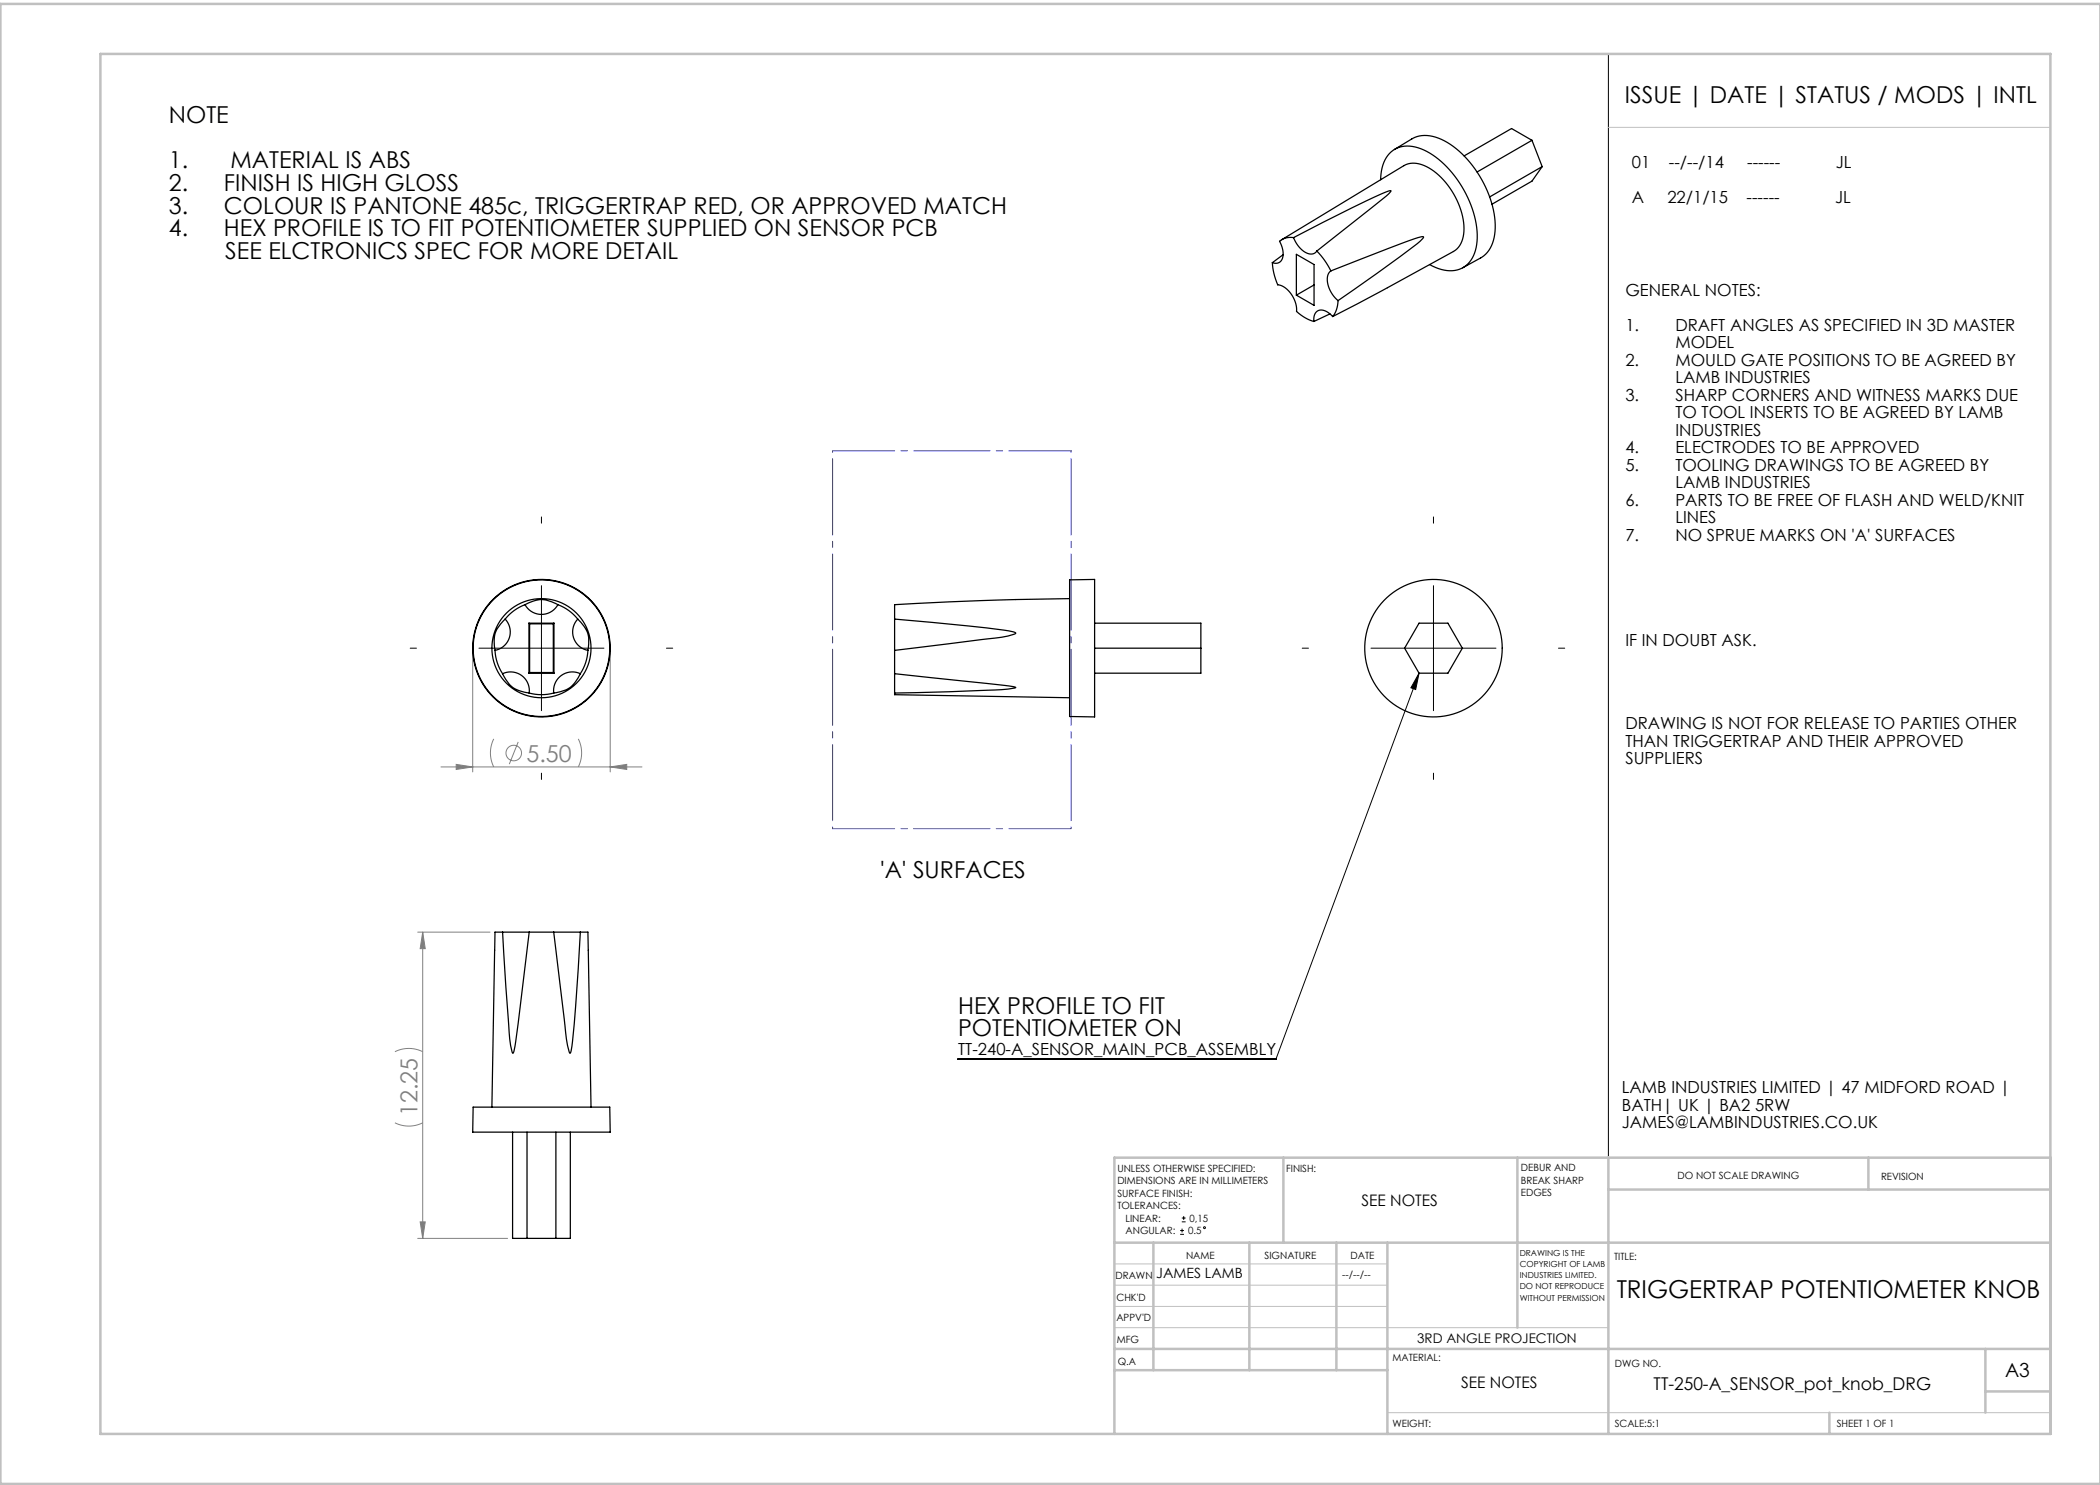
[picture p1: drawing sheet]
<svg xmlns="http://www.w3.org/2000/svg" width="420mm" height="297mm" viewBox="0 0 420 297" stroke-linecap="round" stroke-linejoin="round" font-family="sans-serif">
<g fill="none" stroke="#808080" stroke-width=".2">
<path d="M94.5 130.6v23.8M122 130.6v23.8M88.2 153.4h40.2M91.2 152.9l3.3 .5-3.3 .5zM98.7 147.8a6.3 6.3 0 0 0 0 5.6M103.6 148.4l-1.7 4.4M115.7 147.8a6.3 6.3 0 0 1 0 5.6M122 153.4l3.3-.5v1zM83.5 186.4h14.5M84.5 186.4l.5 3.3h-1zM84.5 186.4v61.3M79 210.3a6.2 6.2 0 0 1 5.5 0"/>
<path d="M79 224.6a6.2 6.2 0 0 0 5.5 0M83.5 247.7h18M84 244.4h1l-.5 3.3z"/>
<circle cx="102.8" cy="150.6" r="1.56"/>
</g>
<g fill="none" stroke="#000" stroke-width=".2">
<path d="M321.7 10.8v220.7M108.3 117.1v25M286.7 117.1v25M95.8 129.6h25M274.2 129.6h25M283.8 134.6l-.7 3.3-.9-.3zM283.8 134.6l-28.6 77.2h-63.6M236 246.9h.8M236 246.1h.8M236.4 244.4h.7M236.4 243.6h.7M236.4 245.7v.8"/>
<path d="M236.7 243.2v.8"/>
<circle cx="240.9" cy="245.5" r=".19"/>
</g>
<path d="M108.3 104.6v-1.2M286.7 104.6v-1.2M83.3 129.6h-1.3M133.3 129.6h1.2M261.7 129.6h-1.3M311.7 129.6h1.2M108.3 154.6v1.3M286.7 154.6v1.3" fill="none" stroke="#000" stroke-width=".2" stroke-dasharray="15.2 1.3 1.3 1.3"/>
<path d="M321.7 25.5h88.4M222.9 257h54.6M222.9 252.8h54.6M222.9 265.5h98.8M222.9 261.3h54.6M277.5 282.5h132.6" fill="none" stroke="#c0c0c0" stroke-width=".2"/>
<g fill="none" stroke="#c0c0c0" stroke-width=".5">
<path d="M20.1 10.8h390v276h-390zM420 .8h-419.9v296h419.9M256.7 231.5v17M303.5 231.5v34M321.7 231.5v55.3M321.7 237.9h88.4M373.7 231.5v6.4M410.1 231.5h-187.2v55.3M222.9 248.5h187.2M230.7 248.5v25.5M249.9 248.5v25.5M267.3 248.5v25.5"/>
<path d="M277.5 248.5v38.3M222.9 274h54.6M222.9 269.8h187.2M397.1 269.8v12.7M397.1 278.3h13M365.9 282.5v4.3"/>
</g>
<path d="M166.5 90.2h47.7M166.5 165.7h47.7" fill="none" stroke="#00f" stroke-width=".2" stroke-dasharray="15.2 1.3 1.3 1.3" stroke-dashoffset="2.8"/>
<path d="M166.5 90.2v75.5M214.2 90.2v75.5" fill="none" stroke="#00f" stroke-width=".2" stroke-dasharray="15.2 1.3 1.3 1.3" stroke-dashoffset="-1.6"/>
<path d="M283.8 134.6l-.7 3.3-.9-.3z" fill="#000"/>
<g fill="#808080">
<path d="M91.2 152.9l3.3 .5-3.3 .5zM122 153.4l3.3-.5v1z"/>
<path d="M84 244.4h1l-.5 3.3zM84.5 186.4l.5 3.3h-1z"/>
</g>
<g fill="none" stroke="#000" stroke-width=".25">
<path d="M276.1 35.9a6.5 6.5 0 0 1 3.3-6.3 7.5 7.5 0 0 1 7.1 1.4 21.4 21.4 0 0 1 8.9 16.6 6.6 6.6 0 0 1-3 6.1 6.9 6.9 0 0 1-6.5-.8M278.9 29.9l3.5-2.1a6.8 6.8 0 0 1 7.1 .7 21.4 21.4 0 0 1 9.5 17.1 6.7 6.7 0 0 1-2.9 6l-3.6 2M306.4 28.1l-11 6.3M306.4 28.1l2 5.2M306.4 28.1l-4.1-2.4-9.5 5.5M308.4 33.3l-10.5 6.1M308.4 33.3l-2 2.9-8 4.6M254.5 52.5a12.8 12.8 0 0 0 1 4.5 5.2 5.2 0 0 1 3.8 4.9v.4a8.7 8.7 0 0 0 3.5 2M256.3 47.9l24.5-14.8a4.9 4.9 0 0 1 5 .5 15.1 15.1 0 0 1 6.9 13.2 4.4 4.4 0 0 1-2 3.5l-14.3 7.9-9.9 5.1M256.6 51l-2.1 1.5M258.7 47.5l14.5-7.3 3.6-1.7 1.4-.4-.9 1.1-13.9 11M258.7 47.5a3.4 3.4 0 0 0-2.8 .8 3.5 3.5 0 0 1 .2 4l-.7 .4-.9-.2"/>
<path d="M258.7 47.5a4.7 4.7 0 0 0 3.6 3.3l.5-.1 .6-.5M259.3 50.9l3.5 2v8.2l-3.5-2.1zM262.8 57l-3.5 2M263.4 50.2a15.5 15.5 0 0 1 2.8 4M266.2 54.2l15.4-6 2-.7 1.1-.1-.2 .3-1 1-3.5 2.6-12.4 8.8M266.2 54.2a3.2 3.2 0 0 0-.2 3.9l.7 1.1 .9 .9M266 62.8l-3.2 1.5M266.5 63.3a2.55 2.55 0 0 0-3.1-1l-.5 .6-.1 1.4M267.6 60.1a5.2 5.2 0 0 1-1.1 3.2M213.9 116l5-.1v27.5l-5-.1zM213.9 119.7l-17.6 .4-17.4 .8v2.9M99 130.1a9.3 9.3 0 0 0 1.5 4.6"/>
<path d="M100.5 134.7a6.7 6.7 0 0 0 2 2.8l.2 .1a7.1 7.1 0 0 0 3.1 1M100.5 134.7a3.8 3.8 0 0 1 5.3 3.9M101 123.8a6.7 6.7 0 0 0-1.9 2.8l-.1 .2a7.1 7.1 0 0 0 0 3.3M101 123.8a3.7 3.7 0 0 1-2 6.3M105 120.9a7 7 0 0 1 3.2-1h.2a6.8 6.8 0 0 1 3.2 1M105 120.9a9.3 9.3 0 0 0-4 2.9M105 120.9a3.7 3.7 0 0 0 6.6 0M105.8 124.6l.1 .2M105.8 124.6h5M105.8 134.6h5M105.8 124.6v10M105.8 138.6a9.3 9.3 0 0 0 4.9 0"/>
<path d="M105.9 124.8h4.8M105.9 134.5l-.1 .1M105.9 134.5h4.8M105.9 124.8v9.7M110.7 134.5l.1 .1M110.7 124.8v9.7M110.8 124.6l-.1 .2M110.8 124.6v10M111.6 120.9a9.3 9.3 0 0 1 3.9 2.9M115.5 123.8a7 7 0 0 1 2 2.8l.1 .2a6.8 6.8 0 0 1 0 3.3M115.5 123.8a3.7 3.7 0 0 0 2.1 6.3M116.1 134.7a7 7 0 0 1-2 2.8l-.2 .1a6.8 6.8 0 0 1-3.2 1"/>
<path d="M116.1 134.7a3.8 3.8 0 0 0-5.4 3.9M117.6 130.1a9.3 9.3 0 0 1-1.5 4.6M178.9 138.6v.3l35 .6M178.9 134.7l21.9 2.4 2 .3 .3 .1a25.7 25.7 0 0 1-6.8 .6l-17.4 .5M178.9 130.1v4.6M178.9 123.8l18.4 1.8 4.4 .6 1.1 .2 .3 .2v.1a15.4 15.4 0 0 1-5.4 1.1l-18.8 2.3M178.9 123.8v6.3M178.9 134.7v3.9M218.9 124.6h21.3v10h-21.3M218.9 129.6h21.3M283.8 124.6h5.8l2.9 5-2.9 5h-5.8l-2.9-5zM100.5 186.4h-1.5l-.6 35"/>
<path d="M100.5 186.4l1.4 21.4a5.7 5.7 0 0 0 .6 2.8l.3-.5 .3-1.7 2.7-22M100.5 186.4h5.3M105.8 186.4h4.9M110.7 186.4l2.6 21.4a5.9 5.9 0 0 0 .7 2.8l.2-.3 .2-1.1 .4-4.4 1.3-18.4M110.7 186.4h5.4M116.1 186.4h1.5l.6 35M94.6 221.4h27.4v5h-27.5zM102.5 226.4v21.3h11.6v-21.3M105.4 226.4v21.3M111.2 226.4v21.3"/>
<circle cx="108.3" cy="129.6" r="13.7"/>
<circle cx="108.3" cy="129.6" r="9.9"/>
<circle cx="286.7" cy="129.6" r="13.8"/>
</g>
<text font-size="4.9" x="323.3" y="259.7">TRIGGERTRAP POTENTIOMETER KNOB</text>
<g font-size="4.7">
<text x="325" y="20.5">ISSUE | DATE | STATUS / MODS | INTL</text>
<text x="33.8" y="24.6">NOTE</text>
<text x="33.8" y="33.7">1.</text>
<text x="46.1" y="33.7">MATERIAL IS ABS</text>
<text x="33.8" y="38.2">2.</text>
<text x="44.8" y="38.2">FINISH IS HIGH GLOSS</text>
<text x="33.8" y="42.7">3.</text>
<text x="33.8" y="47.3">4.</text>
<text x="44.8" y="42.7">COLOUR IS PANTONE 485c, TRIGGERTRAP RED, OR APPROVED MATCH</text>
<text x="44.8" y="47.3">HEX PROFILE IS TO FIT POTENTIOMETER SUPPLIED ON SENSOR PCB</text>
<text x="45.1" y="51.8">SEE ELCTRONICS SPEC FOR MORE DETAIL</text>
<text x="176" y="175.6">'A' SURFACES</text>
<text x="191.6" y="202.8">HEX PROFILE TO FIT</text>
<text x="191.6" y="207.3">POTENTIOMETER ON</text>
</g>
<g font-size="4.7" fill="#808080">
<text x="105.3" y="152.3">5.50</text>
<text x="83.5" y="223.3" transform="rotate(-90 83.5 223.3)">12.25</text>
</g>
<text font-size="3.9" x="401" y="275.4">A3</text>
<text font-size="3.5" x="330.7" y="278.1">TT-250-A_SENSOR_pot_knob_DRG</text>
<g font-size="3.3">
<text x="326.4" y="33.5">01</text>
<text x="333.8" y="33.5">--/--/14</text>
<text x="349.4" y="33.5">------</text>
<text x="367.2" y="33.5">JL</text>
<text x="326.4" y="40.5">A</text>
<text x="333.5" y="40.5">22/1/15</text>
<text x="349.3" y="40.5">------</text>
<text x="367" y="40.5">JL</text>
<text x="325.1" y="59.2">GENERAL NOTES:</text>
<text x="325.1" y="66.2">1.</text>
<text x="335.1" y="66.2">DRAFT ANGLES AS SPECIFIED IN 3D MASTER</text>
<text x="335.1" y="69.7">MODEL</text>
<text x="325.1" y="73.2">2.</text>
<text x="335.1" y="73.2">MOULD GATE POSITIONS TO BE AGREED BY</text>
<text x="335.1" y="76.7">LAMB INDUSTRIES</text>
<text x="325.1" y="80.2">3.</text>
<text x="335.1" y="80.2">SHARP CORNERS AND WITNESS MARKS DUE</text>
<text x="335.1" y="83.7">TO TOOL INSERTS TO BE AGREED BY LAMB</text>
<text x="335.1" y="87.2">INDUSTRIES</text>
<text x="325.1" y="90.7">4.</text>
<text x="325.1" y="94.2">5.</text>
<text x="335.1" y="90.7">ELECTRODES TO BE APPROVED</text>
<text x="335.1" y="94.2">TOOLING DRAWINGS TO BE AGREED BY</text>
<text x="325.1" y="101.2">6.</text>
<text x="335.1" y="97.7">LAMB INDUSTRIES</text>
<text x="335.1" y="101.2">PARTS TO BE FREE OF FLASH AND WELD/KNIT</text>
<text x="335.1" y="104.7">LINES</text>
<text x="325.1" y="108.2">7.</text>
<text x="335.1" y="108.2">NO SPRUE MARKS ON 'A' SURFACES</text>
<text x="325.1" y="129.3">IF IN DOUBT ASK.</text>
<text x="325.1" y="145.9">DRAWING IS NOT FOR RELEASE TO PARTIES OTHER</text>
<text x="325.1" y="149.4">THAN TRIGGERTRAP AND THEIR APPROVED</text>
<text x="325.1" y="152.9">SUPPLIERS</text>
<text x="191.6" y="211.1">TT-240-A_SENSOR_MAIN_PCB_ASSEMBLY</text>
<text x="324.4" y="218.7">LAMB INDUSTRIES LIMITED | 47 MIDFORD ROAD |</text>
<text x="324.4" y="222.2">BATH| UK | BA2 5RW</text>
<text x="324.4" y="225.7">JAMES@LAMBINDUSTRIES.CO.UK</text>
</g>
<g font-size="3.2">
<text x="272.3" y="241.2">SEE NOTES</text>
<text x="292.2" y="277.7">SEE NOTES</text>
</g>
<text font-size="2.8" x="231.2" y="255.6">JAMES LAMB</text>
<text font-size="2.7" x="283.5" y="268.5">3RD ANGLE PROJECTION</text>
<g font-size="2">
<text x="223.5" y="234.4">UNLESS OTHERWISE SPECIFIED:</text>
<text x="223.5" y="236.9">DIMENSIONS ARE IN MILLIMETERS</text>
<text x="223.5" y="239.4">SURFACE FINISH:</text>
<text x="257.2" y="234.4">FINISH:</text>
<text x="304.2" y="234.3">DEBUR AND</text>
<text x="304.2" y="236.8">BREAK SHARP</text>
<text x="304.2" y="239.3">EDGES</text>
<text x="335.5" y="235.8">DO NOT SCALE DRAWING</text>
<text x="376.2" y="236">REVISION</text>
<text x="223.5" y="241.9">TOLERANCES:</text>
<text x="225.1" y="244.4">LINEAR:</text>
<text x="237.9" y="244.4">0,15</text>
<text x="225.1" y="246.9">ANGULAR:</text>
<text x="237.2" y="251.8">NAME</text>
<text x="237.6" y="246.9">0.5</text>
<text x="252.9" y="251.7">SIGNATURE</text>
<text x="270.1" y="251.7">DATE</text>
<text x="223.1" y="255.9">DRAWN</text>
<text x="268.4" y="255.6">--/--/--</text>
<text x="322.8" y="252">TITLE:</text>
<text x="223.3" y="260.1">CHK'D</text>
<text x="223.3" y="264.2">APPV'D</text>
<text x="223.3" y="268.6">MFG</text>
<text x="223.5" y="272.9">Q.A</text>
<text x="278.5" y="272.3">MATERIAL:</text>
<text x="323" y="273.4">DWG NO.</text>
<text x="278.5" y="285.3">WEIGHT:</text>
<text x="323" y="285.4">SCALE:5:1</text>
<text x="367.4" y="285.4">SHEET 1 OF 1</text>
</g>
<g font-size="1.7">
<text x="303.9" y="251.1">DRAWING IS THE</text>
<text x="303.9" y="253.4">COPYRIGHT OF LAMB</text>
<text x="303.9" y="255.6">INDUSTRIES LIMITED.</text>
<text x="303.9" y="257.9">DO NOT REPRODUCE</text>
<text x="303.9" y="260.1">WITHOUT PERMISSION</text>
</g>
</svg>
